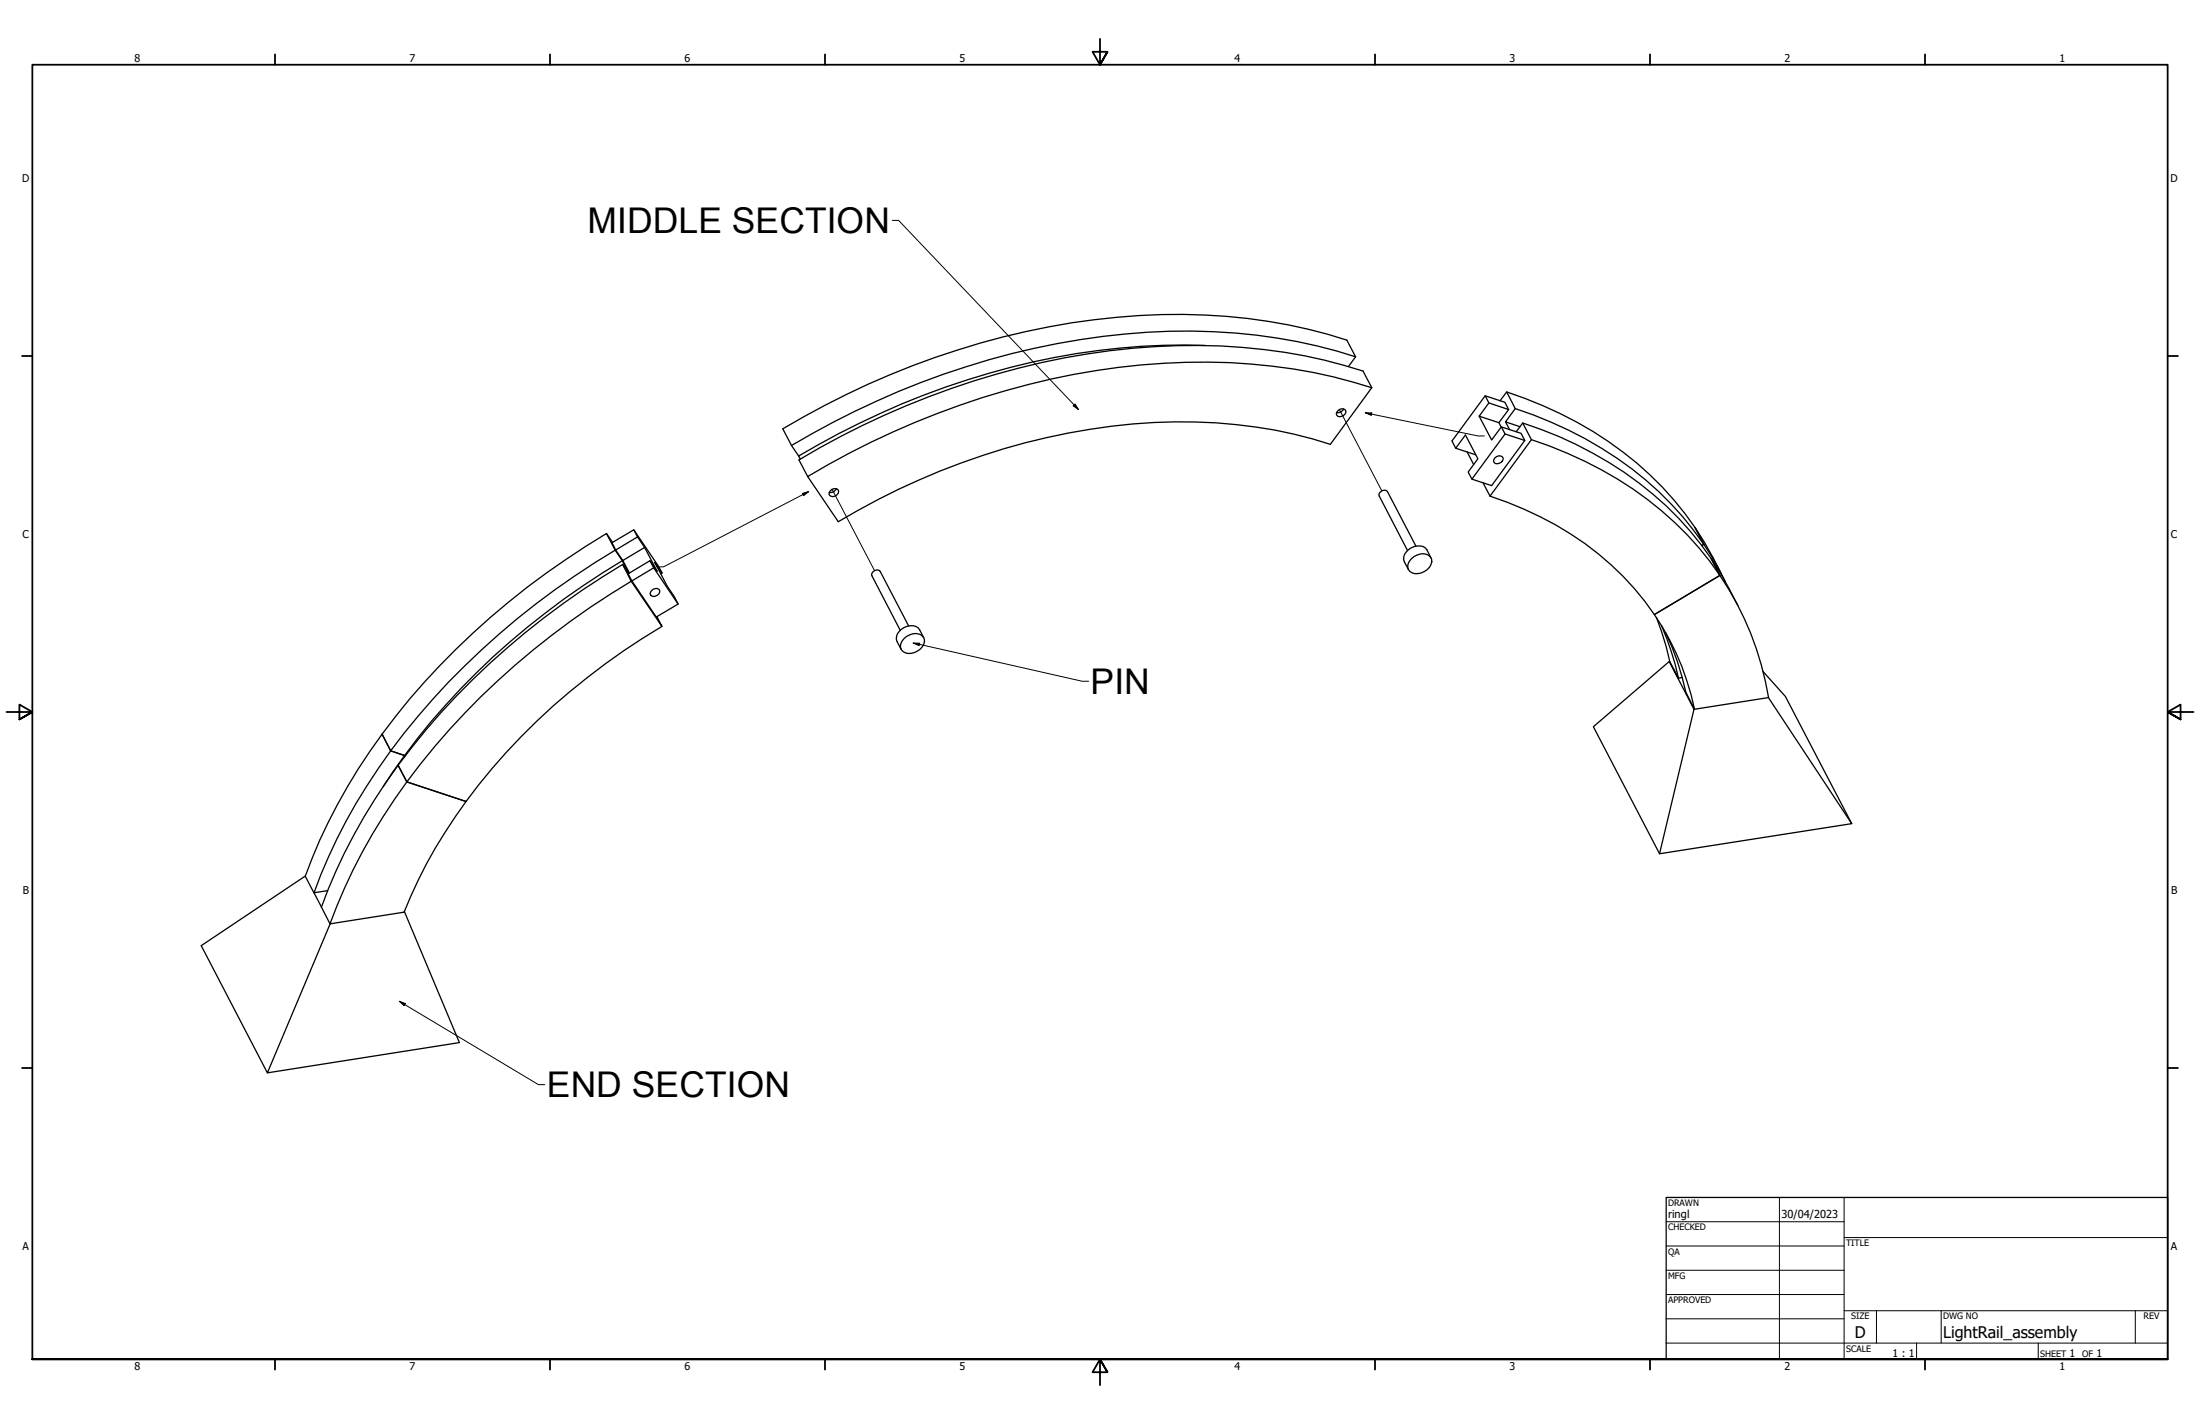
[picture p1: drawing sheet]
<svg xmlns="http://www.w3.org/2000/svg" width="864mm" height="559mm" viewBox="0 0 864 559" stroke-linecap="round" stroke-linejoin="round" font-family="sans-serif">
<!-- layer: Tweak Trail (ANSI) -->
<path d="M525.8 160.7l16.6 31.9M326.6 192l16.7 31.9" fill="none" stroke="#000" stroke-width=".39"/>
<!-- layer: Visible (ANSI) -->
<g fill="none" stroke="#000" stroke-width=".51">
<path d="M473.2 135.6a287.5 287.5 0 0 0-135.6 30.4l-8.2 4.1-15.9 8.8M532.1 140a227.6 227.6 0 0 0-99.2-8 317.2 317.2 0 0 0-122.2 42.8M532.1 140l-3.4-6.5a227.2 227.2 0 0 0-99.2-8 317 317 0 0 0-122.2 42.8l3.4 6.5M532.1 140l-2.8 3.8M538.5 152.1l-16.3 22.3a201.1 201.1 0 0 0-94.3-5.9 278.6 278.6 0 0 0-98.8 36.2l-12-17.7M538.5 152.1a224.7 224.7 0 0 0-90.4-8.9 313.9 313.9 0 0 0-131 43.8M538.5 152.1l-3.4-6.5a224.7 224.7 0 0 0-90.4-8.9 314.7 314.7 0 0 0-131.1 43.8l3.5 6.5M583 155.3l1.5 2.8 7.7 2.6-3.8 5.2M584.5 158.1l-3.9 5.2 7.8 2.6 .9 1.7M588.8 157.3l2.6-3.5 3.4 6.5M591.4 153.8a142.7 142.7 0 0 1 70.1 47.8l3.9 5.5M310.7 174.8l2.8 4.1"/>
<path d="M313.5 178.9l.6 1.2M525.3 161a1.57 1.57 0 0 1 1.9-.7 1.57 1.57 0 0 1 1.1 1.7 2.18 2.18 0 0 1-3.6 .9l-.1-.6zM527.4 160.5a2.55 2.55 0 0 1-2.8 1.4M575.9 177.3l2.6 5M579.2 178.4l-7.8-2.5 3.8-5.2 4.9 9.3-3.8 5.2 1.5 2.8M579.2 178.4h.1M580.6 163.3l4.9 9.4 3.8-5.2 7.8 2.6 1.5 2.7M586.9 179.6a1.7 1.7 0 0 1 1.8-.8 1.7 1.7 0 0 1 1.3 1.5 2.29 2.29 0 0 1-3.5 1.2l-.1-1.2zM589.3 167.5l1.5 2.8 7.8 2.5-13.1 17.8-7.7-2.6 13-17.7M591 165.5l1.6 3.1M592.2 160.7l-1.5-2.8-7.7-2.6-13 17.7 1.4 2.9M594.8 160.3a142.7 142.7 0 0 1 70 47.9 113.2 113.2 0 0 1 12.5 20.1"/>
<path d="M594.8 160.3l-3.8 5.2 5.6 1.9M595.2 169.4l2.5-3.4 3.5 6.5M597.7 166a142.1 142.1 0 0 1 70.1 47.7l4 5.6M601.2 172.5a145.6 145.6 0 0 1 65.7 42.5 120.8 120.8 0 0 1 27.3 58.7M601.2 172.5l-16.3 22.2M325.9 192.7a1.78 1.78 0 0 1 1.7-1 1.78 1.78 0 0 1 1.6 1.3 2.07 2.07 0 0 1-1.6 1.7 2.07 2.07 0 0 1-2.2-.8zM328.3 191.8a2.55 2.55 0 0 1-2.8 1.4M582.2 189.5l2.7 5.2M584.9 194.7a125.1 125.1 0 0 1 60.8 41.3l3.7 5.2M238.1 209.4a301.3 301.3 0 0 0-88.1 78.7M238.1 209.4l2.4 3.5M238.1 209.4l3.4 6.5"/>
<path d="M241.5 215.9a298.1 298.1 0 0 0-92.9 85.5 213 213 0 0 0-25.3 49l2.9 5.5M241.5 215.9l2.8 4.1 2.5 5M241.7 215.8l2.8 4.2 8.5-5.2 4.9 9.4-2.8-4.2M244.5 220l2.6 4.9M248.8 207.9l9.6 14.2 1.5 2.8-.5 .3M250.3 210.7l-1.5-2.8-8.6 5.1 1.5 2.8 8.6-5.1 2.7 4.1M553.9 219.4a5.3 5.3 0 0 1 7.6-.8 4.2 4.2 0 0 1-2.4 5.7 4.4 4.4 0 0 1-6.3-.8 3.7 3.7 0 0 1 1.1-4.1zM555.8 214.3l-11.2-21.4a1.94 1.94 0 0 0-2.2-.3 1.94 1.94 0 0 0-1 2l11.1 21.4M561.7 218.9l-1.6-3.1a4.8 4.8 0 0 0-7.1-.2 4.1 4.1 0 0 0-1.8 4.8l1.7 3.1M665.4 207.1l3.4 6.5-.8 .5M665.4 207.1l3.7 5.8 6.7 12.5M671.8 219.3l3.3 6.5-25.7 15.4"/>
<path d="M671.8 219.3l3.6 5.7 6.8 12.6M244.3 220a284.5 284.5 0 0 0-93.9 88.7M244.4 221.5a304.1 304.1 0 0 0-88.1 78.8M244.4 221.5l2.4 3.5M244.4 221.5l3.4 6.6M247.8 228.1a297.6 297.6 0 0 0-92.9 85.5 220 220 0 0 0-25.4 48.9M247.8 228.1l12 17.7-1.9-3.8M248 228l8.6-5.2 9.6 14.2-8.6 5.1zM255.8 231.7a1.97 1.97 0 0 1 3.2 0 2.18 2.18 0 0 1-1.3 2 2.18 2.18 0 0 1-2.3-.2l-.2-.6zM256.6 222.8l-1.5-2.8-8.5 5.2 1.4 2.8M259.9 224.9l-2.9-4.2 4.9 9.4 2.8 4.1 1.5 2.8M259.8 245.8a259.3 259.3 0 0 0-76.9 68.7"/>
<path d="M354.8 250.7a5.3 5.3 0 0 1 7.6-.8 4.2 4.2 0 0 1-2.4 5.7 4.4 4.4 0 0 1-6.3-.8 3.7 3.7 0 0 1 1.1-4.1zM356.7 245.6l-11.2-21.4a1.94 1.94 0 0 0-2.2-.3 1.94 1.94 0 0 0-1 2l11.1 21.4M362.6 250.3l-1.6-3.2a4.7 4.7 0 0 0-7.2-.1 4.1 4.1 0 0 0-1.7 4.7l1.7 3.1M649.4 241.2a102.5 102.5 0 0 1 15.8 37.1l-9.9-18.7 3.6 6.5 1.4-.2M650.2 242.3l3.8 11.4 1.4 5.9M652.2 245.5a113 113 0 0 1 6.7 20.6M653.8 248.2a104 104 0 0 1 8 23.5l3.4 6.6 29-4.6M655.3 259.6l-29.8 25.6 25.9 49.8M692 263.5l8.8 9.8 26.1 49.9M694.2 273.7l32.7 49.5-75.5 11.8 13.6-56.7M150 288.1l3.4 6.5 5.5 2.1M150 288.1a221.7 221.7 0 0 0-30.2 55.8l3.5 6.5 5.4-.9"/>
<path d="M156.3 300.3l3.4 6.5 23.2 7.7M156.3 300.3a222.3 222.3 0 0 0-30.1 55.7M182.9 314.5a192.5 192.5 0 0 0-24.3 43.4M119.8 343.8l-40.8 27.3 26 49.9 24.6-58.5 29-4.6M126.2 356l3.4 6.5M158.7 357.7l-.1 .2M158.8 357.9l21.5 51.2-75.3 11.9"/>
</g>
<!-- layer: Border (ANSI) -->
<g fill="none" stroke="#000" stroke-width=".7">
<path d="M431.8 15.2v10.2l-2.9-5.1h5.8l-2.9 5.1 2.9-5.1M107.9 21.3v4.1M215.9 21.3v4.1M323.8 21.3v4.1M539.8 21.3v4.1M647.7 21.3v4.1M755.6 21.3v4.1M8.6 139.7h4.1M850.9 139.7h4.1M2.5 279.4h10.2l-5.1-2.9v5.8l5.1-2.9-5.1 2.9M861.1 279.4h-10.2l5.1-2.9v5.8l-5.1-2.9 5.1 2.9M8.6 419.1h4.1"/>
<path d="M850.9 419.1h4.1M12.7 533.4v-508h838.2v508h-838.2h838.2M107.9 533.4v4.1M215.9 533.4v4.1M323.8 533.4v4.1M434.7 538.5l-2.9-5.1 2.9 5.1h-5.8l2.9-5.1v10.2M539.8 533.4v4.1M647.7 533.4v4.1M755.6 533.4v4.1"/>
</g>
<!-- layer: Title (ANSI) -->
<g fill="none" stroke="#000" stroke-width=".39">
<path d="M654 479.4h69.9M698.5 469.9v63.5M723.9 469.9v63.5M654 488.9h69.9M654 498.5h69.9M723.9 485.6h127M654 508h69.9M654 517.5h69.9M723.9 514.3h127M736.6 514.3v12.7M762 514.3v12.7M838.2 514.3v12.7"/>
<path d="M654 527h196.9M752.3 527v6.4M800.1 527v6.4"/>
</g>
<path d="M654 469.9h196.9v63.5h-196.9z" fill="none" stroke="#000" stroke-width=".51"/>
<!-- layer: Symbol (ANSI) -->
<path d="M350.3 86.5h2.4l70.7 74.2M421.3 159.3l.7-.7 1.4 2.1zM535.9 162l2.6 .1-.2 .9zM535.9 162l44.3 9.1h2.5M315 193.6l2.4-.7-1.9 1.6zM317.4 192.9l-56.9 29.5h-2.6M358.5 252.3l2.5 .1-.2 1zM358.5 252.3l66.3 15h2.6M156.8 392.9l2.4 .9-.6 .9zM156.8 392.9l54.6 32.7h2.5" fill="none" stroke="#000" stroke-width=".39"/>
<g fill="#000">
<path d="M421.3 159.3l.7-.7 1.4 2.1z" fill-rule="evenodd"/>
<path d="M535.9 162l2.6 .1-.2 .9z" fill-rule="evenodd"/>
<path d="M315 193.6l2.4-.7-1.9 1.6z" fill-rule="evenodd"/>
<path d="M358.5 252.3l2.5 .1-.2 1z" fill-rule="evenodd"/>
<path d="M156.8 392.9l2.4 .9-.6 .9z" fill-rule="evenodd"/>
</g>
<g font-size="13.9">
<text x="230.6" y="91.5">MIDDLE SECTION</text>
<text x="428.1" y="272.4">PIN</text>
<text x="214.7" y="430.7">END SECTION</text>
</g>
<g font-size="6.3">
<text x="728.1" y="524.9">D</text>
<text x="762.8" y="525">LightRail_assembly</text>
</g>
<g font-size="4.3">
<text x="654.8" y="477.8">ringl</text>
<text x="699.3" y="478">30/04/2023</text>
</g>
<g font-size="4.2">
<text x="52.8" y="24.4">8</text>
<text x="160.8" y="24.4">7</text>
<text x="268.7" y="24.4">6</text>
<text x="376.7" y="24.4">5</text>
<text x="484.6" y="24.4">4</text>
<text x="592.6" y="24.4">3</text>
<text x="700.5" y="24.4">2</text>
<text x="808.5" y="24.4">1</text>
<text x="8.8" y="71.4">D</text>
<text x="852" y="71.4">D</text>
<text x="8.9" y="211.1">C</text>
<text x="852.2" y="211.1">C</text>
<text x="9" y="350.8">B</text>
<text x="852.2" y="350.8">B</text>
<text x="8.9" y="490.5">A</text>
<text x="852.2" y="490.5">A</text>
<text x="742.9" y="532.6">1 : 1</text>
<text x="812.4" y="532.6">1</text>
<text x="823" y="532.6">1</text>
<text x="52.8" y="537.5">8</text>
<text x="160.8" y="537.5">7</text>
<text x="268.7" y="537.5">6</text>
<text x="376.7" y="537.5">5</text>
<text x="484.6" y="537.5">4</text>
<text x="592.6" y="537.5">3</text>
<text x="700.5" y="537.5">2</text>
<text x="808.5" y="537.5">1</text>
</g>
<g font-size="3.5">
<text x="654.8" y="473.2">DRAWN</text>
<text x="654.8" y="482.8">CHECKED</text>
<text x="724.7" y="488.9">TITLE</text>
<text x="654.8" y="492.3">QA</text>
<text x="654.8" y="501.8">MFG</text>
<text x="654.8" y="511.4">APPROVED</text>
<text x="726.7" y="517.7">SIZE</text>
<text x="762.8" y="517.7">DWG NO</text>
<text x="841.4" y="517.7">REV</text>
<text x="724.7" y="530.4">SCALE</text>
<text x="800.9" y="532.6">SHEET</text>
<text x="817.4" y="532.6">OF</text>
</g>
</svg>
